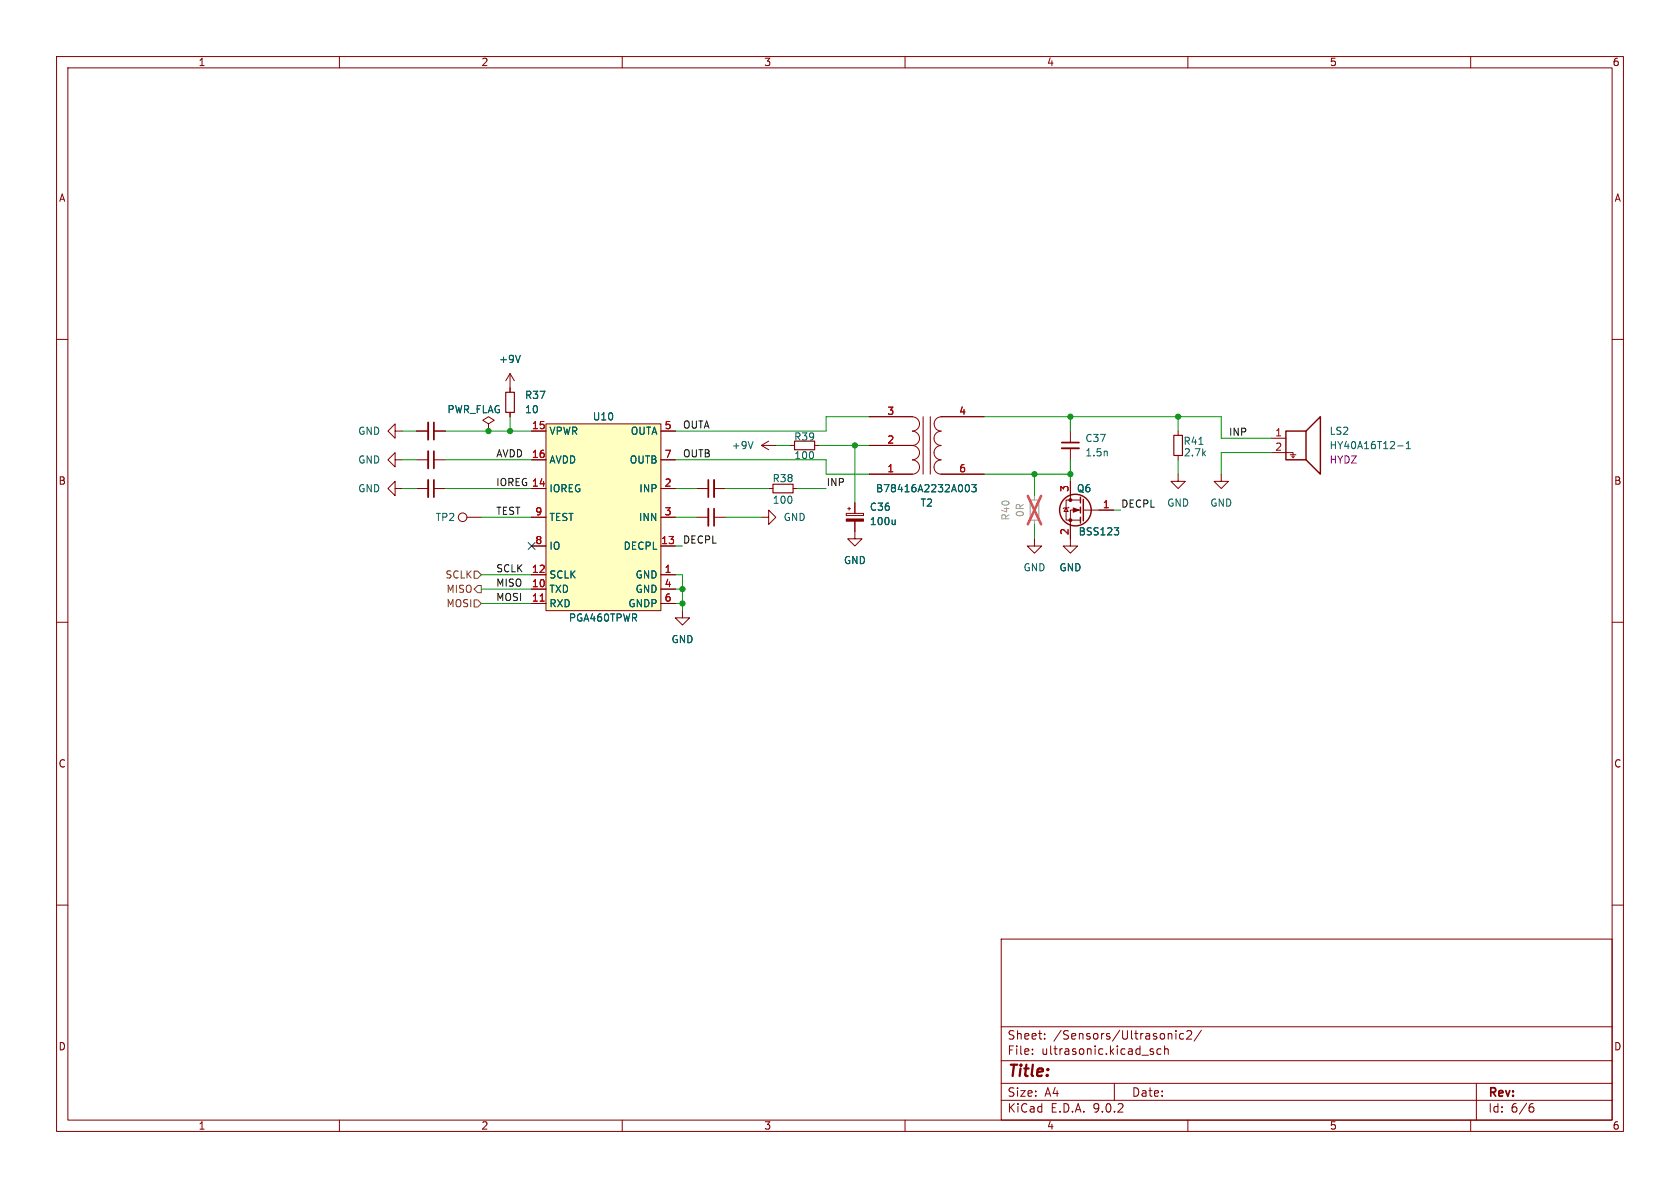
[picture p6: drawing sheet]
<svg xmlns="http://www.w3.org/2000/svg" width="297mm" height="210mm" viewBox="0 0 297 210" stroke-linecap="round" stroke-linejoin="round" font-family="sans-serif">
<g fill="none" stroke="#840000" stroke-width=".18">
<path d="M10 10h277v190h-277zM12 12h273v186h-273zM60 10v2M110 10v2M160 10v2M210 10v2M260 10v2M10 60h2M134.6 78.7l1.3 .8M134.6 78.7h2.6M135.9 78l-1.3 .7M139.7 78.7h.8"/>
<path d="M144 78.7h.8M189.2 76.2v2M189.2 79.2v2.1M285 60h2M123.2 86.4h2M123.2 91.4h2M126.2 86.4h2.1M126.2 91.4h2.1M134.6 91.4h1.3v-1.2l1.3 1.2-1.3 1.3v-1.3M135.9 86.4h.8M140.2 86.4h.8M10 110h2"/>
<path d="M285 110h2M10 160h2M177 166h108v32h-108zM285 160h2M60 198v2M110 198v2M160 198v2M177 194.5h108M177 191.5h108M177 187.5h108M177 181.5h108M182.5 186.3v.1"/>
<path d="M182.5 185.5v.1M184.7 183.6v.1M184.7 182.8v.1M197 191.5v3M203.4 185.8l.5 .2 .1 .1-.1 .2-.4 .1M203.4 185.5h.5M205.2 185.5l-.4-.1-.3 .3v.4l.2 .2h.5M205.9 185.5l.2-.1 .4 .1v.9M205.9 184.9v1.5M206.7 182.7h.3l.2 .2v.8M207.9 182.2v.1M207.9 182.7v1"/>
<path d="M209.2 182.8l-.4-.1-.3 .3v.4l.2 .2h.5M209.8 182.3l.6-.1 .2 .1 .1 .3-1 1.1h1M210 198v2M212.4 182.1l-1.3 2M260 198v2M261 191.5v6.5M270.6 195.7h.4l.2 .3-.1 .5-.5 .1M271 195.1l-.4 .1"/>
</g>
<path d="M187.7 78.2h3.1M125.2 84.8v3.1M126.2 89.9v3.1" fill="none" stroke="#840000" stroke-width=".3"/>
<path d="M187.7 79.2h3.1M125.2 89.9v3.1M126.2 84.8v3.1" fill="none" stroke="#840000" stroke-width=".33"/>
<path d="M133.1 78l-.4 1.3M195.7 79.8l.1 .8" fill="none" stroke="#006464" stroke-width=".18"/>
<path d="M140.5 78h3.5v1.5h-3.5zM136.7 85.6h3.5v1.5h-3.5z" fill="none" stroke="#840000" stroke-width=".2"/>
<path d="M96.5 74.9h20.3v33.1h-20.3z" fill="#ffffc2"/>
<g fill="none" stroke="#840000" stroke-width=".18">
<path d="M69.8 76.2v-1.3l-1.2 1.3 1.2 1.3v-1.3h1.3M73.7 76.2h2M76.7 76.2h2M86.4 74.9l1-.6-1-.6-1.1 .6 1.1 .6v1.3M86.4 76.2h.1M90.2 66l-.8 1.3M90.2 66l.7 1.3M90.2 66v3.3M90.2 72.9v.8M94 76.2h2.5M96.5 74.9h20.3v33.1h-20.3zM116.8 76.2h2.6"/>
<path d="M153.7 73.7h7.6a1.26 1.26 0 0 1 1.3 1.2 1.26 1.26 0 0 1-1.3 1.3M153.7 78.7h7.6M161.3 78.8a1.27 1.27 0 0 1 1.3 1.2 1.27 1.27 0 0 1-1.3 1.3 1.26 1.26 0 0 1 1.3 1.3 1.26 1.26 0 0 1-1.3 1.2h-7.6M161.3 76.2a1.26 1.26 0 0 1 1.3 1.3 1.26 1.26 0 0 1-1.3 1.2M163.2 73.7v10.1M164.5 73.7v10.1M166.4 78.8a1.25 1.25 0 0 0-1.3 1.2 1.25 1.25 0 0 0 1.3 1.3M166.4 76.2a1.25 1.25 0 0 0-1.3 1.3 1.25 1.25 0 0 0 1.3 1.2M166.4 73.7h7.6M166.4 73.7a1.26 1.26 0 0 0-1.2 1.2 1.26 1.26 0 0 0 1.2 1.3M208.3 76.2v.8M224.8 77.5h2.5"/>
<path d="M69.8 86.4v-1.3l-1.2 1.3 1.2 1.2v-1.2h1.3M69.8 81.3v-1.3l-1.2 1.3 1.2 1.3v-1.3h1.3M73.7 81.3h2M73.7 86.4h2M76.7 81.3h2M76.7 86.4h2M82.5 91.4h2.6M94 81.3h2.5M94 86.4h2.5M94 91.4h2.5M94 96.5h2.5M116.8 81.3h2.6"/>
<path d="M116.8 86.4h2.6M116.8 91.4h2.6M116.8 96.5h2.6M149.6 90.8h3.1v.3h-3.1zM149.9 89.9h.5M150.1 89.7v.5M151.1 92.1v3.2h1.3l-1.3 1.2-1.2-1.2h1.2M151.1 88.9v1.9M166.4 81.3a1.25 1.25 0 0 0-1.3 1.3 1.25 1.25 0 0 0 1.3 1.2M166.4 83.8h7.6M182.9 95.3v1.2h1.2l-1.2 1.3-1.3-1.3h1.3M188.5 89.8l.3 .6h-.7z"/>
<path d="M189 89.7l-.2 .1h-.7l-.1 .1M189.2 85.1v3.3M191 90.2h-1.8v6.3h1.3l-1.3 1.3-1.2-1.3h1.2M191 88.4h-2.5v3.5h2.5M191.5 90.2h5.3M208.3 83.8v1.3h1.2l-1.2 1.3-1.3-1.3h1.3M208.3 80.5v.8M215.9 83.8v1.3h1.3l-1.3 1.3-1.3-1.3h1.3M224.8 80h3.8v.4M228.1 80.4h1M228.3 80.6h.6M228.5 80.9h.2"/>
<path d="M94 101.6h2.5M94 104.1h2.5M94 106.7h2.5M116.8 101.6h2.6M116.8 104.1h2.6M116.8 106.7h2.6M120.6 108v1.2h1.3l-1.3 1.3-1.2-1.3h1.2"/>
<circle cx="81.8" cy="91.4" r=".76"/>
</g>
<path d="M95.5 106.3h.7" fill="none" stroke="#a90000" stroke-width=".18"/>
<g fill="none" stroke="#840000" stroke-width=".25">
<path d="M227.3 76.2h3.6v5.1h-3.6zM230.9 76.2l2.5-2.5v10.1l-2.5-2.5M191 87.9v1M191 89.7v1M191 91.4v1.1M191.5 88.3v3.8"/>
<circle cx="190.1" cy="90.2" r="2.79"/>
</g>
<path d="M92 62.8l-.4 1.3M212 78.6h.7M247.1 78.8h1M248.6 79.3h.7M248.6 78.4l.4-.4v1.3M158.3 91.9v.8M158.3 92.6l-.2 .1M170.6 86.2l.2-.4 .1-.1a.68 .68 0 0 1 .5 .6 .68 .68 0 0 1-.5 .6l-.1-.1-.2-.3M171.8 85.7h.8l-.4 .5 .3 .1v.5l-.2 .1-.5-.1M197 93.3h.8l-.5 .5M197.5 93.8l.3 .2v.3l-.3 .3" fill="none" stroke="#006464" stroke-width=".18"/>
<path d="M89.4 69.3h1.5v3.6h-1.5zM207.5 77h1.5v3.5h-1.5z" fill="none" stroke="#840000" stroke-width=".2"/>
<path d="M182.1 88.4h1.5v3.5h-1.5z" fill="none" stroke="#a1a1a1" stroke-width=".2"/>
<path d="M182.9 87.6v.8M182.9 91.9v.8" fill="none" stroke="#a1a1a1" stroke-width=".18"/>
<path d="M181.7 87.7l2.4 5M184.1 87.7l-2.4 5" fill="none" stroke="#e65255" stroke-width=".46"/>
<g fill="#840000" stroke="#840000" stroke-width=".18">
<path d="M189.7 89.8l1.1 .4-1.1 .4z"/>
<path d="M149.6 91.7h3.1v.4h-3.1z"/>
<circle cx="189.2" cy="88.4" r=".25"/>
<circle cx="189.2" cy="91.9" r=".25"/>
</g>
<path d="M76.7 74.7v3M76.7 79.8v3M76.7 84.8v3.1" fill="none" stroke="#840000" stroke-width=".3"/>
<path d="M75.7 74.7v3M75.7 79.8v3M75.7 84.8v3.1" fill="none" stroke="#840000" stroke-width=".33"/>
<path d="M83.8 106h.7l.6 .7-.6 .6h-.7zM83.8 101h.7l.6 .6-.6 .6h-.7zM84.5 103.5h.6v1.3h-.6l-.7-.7z" fill="none" stroke="#725600" stroke-width=".18"/>
<g fill="none" stroke="#009600" stroke-width=".18">
<path d="M71.1 76.2h2.6M78.7 76.2h15.3M90.2 73.7v2.5M137.2 78.7h2.5M144.8 78.7h8.9M151.1 78.7v10.2M153.7 73.7h-7.7v2.5h-26.6M174 73.7h41.9v3.8h8.9M189.2 73.7v2.5M208.3 73.7v2.5M71.1 86.4h2.6M71.1 81.3h2.6"/>
<path d="M78.7 86.4h15.3M78.7 81.3h15.3M85.1 91.4h8.9M119.4 86.4h3.8M119.4 81.3h26.6v2.5h7.7M119.4 91.4h3.8M119.4 96.5h1.2M128.3 86.4h7.6M128.3 91.4h6.3M141 86.4h5M174 83.8h15.2M182.9 83.8v3.8"/>
<path d="M182.9 92.7v2.6M189.2 81.3v3.8M196.8 90.2h1.3M208.3 81.3v2.5M224.8 80h-8.9v3.8M85.1 101.6h8.9M85.1 106.7h8.9M85.1 104.1h8.9M119.4 101.6h1.2v6.4M119.4 106.7h1.2M119.4 104.1h1.2"/>
</g>
<path d="M93.4 95.9l1.2 1.2M94.6 95.9l-1.2 1.2" fill="none" stroke="#000084" stroke-width=".18"/>
<g fill="#009600" stroke="#009600" stroke-width=".18">
<circle cx="120.6" cy="104.1" r=".46"/>
<circle cx="120.6" cy="106.7" r=".46"/>
<circle cx="189.2" cy="73.7" r=".46"/>
<circle cx="208.3" cy="73.7" r=".46"/>
<circle cx="182.9" cy="83.8" r=".46"/>
<circle cx="151.1" cy="78.7" r=".46"/>
<circle cx="189.2" cy="83.8" r=".46"/>
<circle cx="86.4" cy="76.2" r=".46"/>
<circle cx="90.2" cy="76.2" r=".46"/>
</g>
<text font-size="2.8" fill="#840000" x="178" y="190.9">Title:</text>
<g font-size="2.1" fill="#840000">
<text x="178" y="184">Sheet:</text>
<text x="186.2" y="184">/Sensors/Ultrasonic2/</text>
<text x="178" y="186.7">File:</text>
<text x="184.1" y="186.7">ultrasonic.kicad_sch</text>
<text x="178" y="196.9">KiCad</text>
<text x="178" y="194.1">Size:</text>
<text x="184.7" y="194.1">A4</text>
<text x="185.7" y="196.9">E.D.A.</text>
<text x="193.3" y="196.9">9.0.2</text>
<text x="200" y="194.1">Date:</text>
<text x="263" y="194.3">Rev:</text>
<text x="263" y="196.9">Id:</text>
<text x="267.1" y="196.9">6/6</text>
</g>
<g font-size="1.8" fill="#840000">
<text x="35" y="11.9">1</text>
<text x="85" y="11.9">2</text>
<text x="135" y="11.9">3</text>
<text x="185" y="11.9">4</text>
<text x="235" y="11.9">5</text>
<text x="285" y="11.9">6</text>
<text x="10.3" y="35.9">A</text>
<text x="285.3" y="35.9">A</text>
<text x="10.3" y="85.9">B</text>
<text x="285.3" y="85.9">B</text>
<text x="10.3" y="135.9">C</text>
<text x="285.3" y="135.9">C</text>
<text x="10.3" y="185.9">D</text>
<text x="285.3" y="185.9">D</text>
<text x="35" y="199.9">1</text>
<text x="85" y="199.9">2</text>
<text x="135" y="199.9">3</text>
<text x="185" y="199.9">4</text>
<text x="235" y="199.9">5</text>
<text x="285" y="199.9">6</text>
</g>
<g font-size="1.8" fill="#006464">
<text x="88.1" y="64.4">+9V</text>
<text x="92.7" y="70.7">R37</text>
<text x="63.2" y="77.1">GND</text>
<text x="79" y="73.3">PWR_FLAG</text>
<text x="92.7" y="73.3">10</text>
<text x="97" y="77.1">VPWR</text>
<text x="104.7" y="74.5">U10</text>
<text x="111.4" y="77.1">OUTA</text>
<text x="235" y="77.1">LS2</text>
<text x="63.2" y="82.1">GND</text>
<text x="97" y="82.1">AVDD</text>
<text x="111.2" y="82.1">OUTB</text>
<text x="129.3" y="79.6">+9V</text>
<text x="140.3" y="78.1">R39</text>
<text x="140.3" y="81.4">100</text>
<text x="191.8" y="78.3">C37</text>
<text x="191.8" y="80.9">1.5n</text>
<text x="209.1" y="78.8">R41</text>
<text x="209.2" y="80.9">2.7k</text>
<text x="235" y="79.6">HY40A16T12-1</text>
<text x="63.2" y="87.2">GND</text>
<text x="97" y="87.2">IOREG</text>
<text x="112.9" y="87.2">INP</text>
<text x="136.5" y="85.4">R38</text>
<text x="136.5" y="89.3">100</text>
<text x="154.8" y="87.2">B78416A2232A003</text>
<text x="162.7" y="89.8">T2</text>
<text x="190.3" y="87.2">Q6</text>
<text x="206.2" y="89.8">GND</text>
<text x="213.9" y="89.8">GND</text>
<text x="76.9" y="92.3">TP2</text>
<text x="97" y="92.3">TEST</text>
<text x="112.9" y="92.3">INN</text>
<text x="138.4" y="92.3">GND</text>
<text x="153.7" y="93">100u</text>
<text x="153.7" y="90.5">C36</text>
<text x="190.6" y="94.8">BSS123</text>
<text x="97" y="97.4">IO</text>
<text x="110.1" y="97.4">DECPL</text>
<text x="149.1" y="99.9">GND</text>
<text x="180.8" y="101.2">GND</text>
<text x="187.2" y="101.2">GND</text>
<text x="97" y="102.5">SCLK</text>
<text x="97" y="105">TXD</text>
<text x="97" y="107.5">RXD</text>
<text x="111" y="107.5">GNDP</text>
<text x="112.3" y="102.5">GND</text>
<text x="112.3" y="105">GND</text>
<text x="100.5" y="110.1">PGA460TPWR</text>
<text x="118.6" y="113.9">GND</text>
</g>
<g font-size="1.8" fill="#a90000">
<text x="93.9" y="75.9">15</text>
<text x="117.4" y="75.9">5</text>
<text x="156.8" y="73.4">3</text>
<text x="169.5" y="73.4">4</text>
<text x="225.4" y="77.2">1</text>
<text x="93.9" y="81">16</text>
<text x="117.4" y="81">7</text>
<text x="156.8" y="83.6">1</text>
<text x="156.8" y="78.5">2</text>
<text x="169.5" y="83.6">6</text>
<text x="225.4" y="79.8">2</text>
<text x="93.9" y="86.1">14</text>
<text x="117.4" y="86.1">2</text>
<text x="189" y="87.1" transform="rotate(-90 189 87.1)">3</text>
<text x="194.9" y="89.9">1</text>
<text x="94.5" y="91.2">9</text>
<text x="117.4" y="91.2">3</text>
<text x="189" y="94.7" transform="rotate(-90 189 94.7)">2</text>
<text x="93.9" y="101.3">12</text>
<text x="94.5" y="96.3">8</text>
<text x="116.8" y="96.3">13</text>
<text x="117.4" y="101.3">1</text>
<text x="93.9" y="103.9">10</text>
<text x="93.9" y="106.4">11</text>
<text x="117.4" y="103.9">4</text>
<text x="117.4" y="106.4">6</text>
</g>
<g font-size="1.8" fill="#0f0f0f">
<text x="120.6" y="75.9">OUTA</text>
<text x="217.2" y="77.1">INP</text>
<text x="87.6" y="80.9">AVDD</text>
<text x="120.6" y="80.9">OUTB</text>
<text x="87.6" y="86">IOREG 14</text>
<text x="146" y="86">INP</text>
<text x="198.1" y="89.8">DECPL</text>
<text x="87.6" y="91.1">TEST</text>
<text x="87.6" y="101.3">SCLK</text>
<text x="120.6" y="96.2">DECPL</text>
<text x="87.6" y="103.8">MISO</text>
<text x="87.6" y="106.3">MOSI</text>
</g>
<text font-size="1.8" fill="#840084" x="235" y="82.1">HYDZ</text>
<g font-size="1.8" fill="#989898">
<text x="178.7" y="92.1" transform="rotate(-90 178.7 92.1)">R40</text>
<text x="181.2" y="91.5" transform="rotate(-90 181.2 91.5)">0R</text>
</g>
<g font-size="1.8" fill="#725600">
<text x="78.6" y="102.5">SCLK</text>
<text x="78.8" y="107.5">MOSI</text>
<text x="78.8" y="105">MISO</text>
</g>
</svg>
